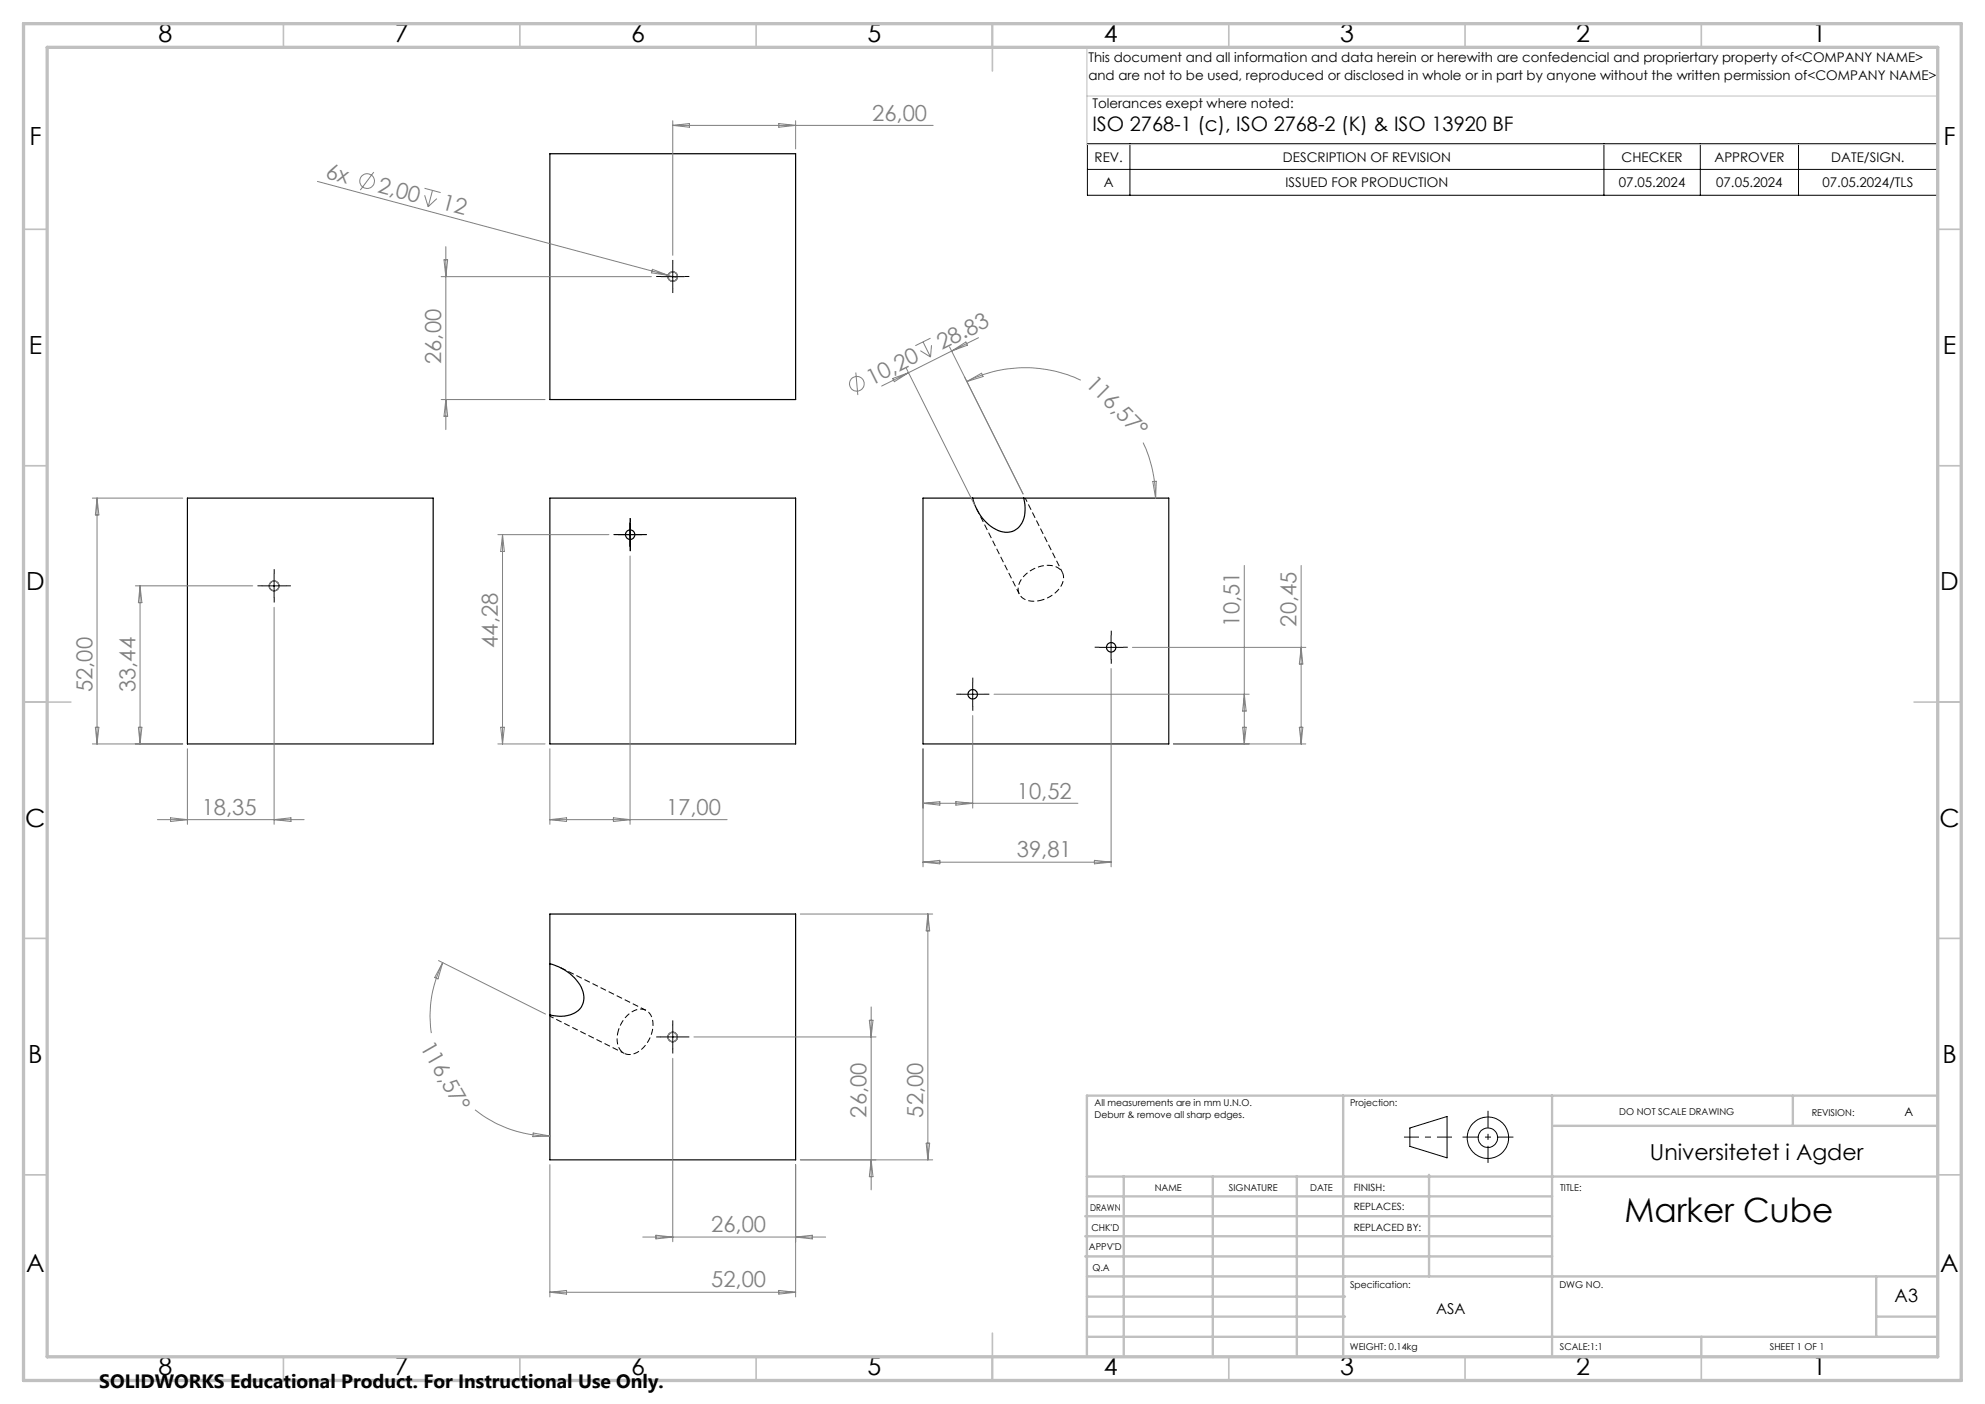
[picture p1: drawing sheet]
<svg xmlns="http://www.w3.org/2000/svg" width="420mm" height="297mm" viewBox="0 0 420 297" stroke-linecap="round" stroke-linejoin="round" font-family="sans-serif">
<g fill="none" stroke="#000" stroke-width=".25">
<path d="M116.3 32.5h52v52h-52zM39.7 105.4h52v52h-52zM116.3 105.4h52v52h-52zM205.8 105.4a9.4 9.4 0 0 0 6.5 7.1 3.9 3.9 0 0 0 4.6-4v-1.8l-.3-1.3M205.8 105.4h10.8M205.8 105.4h-10.5v52h52v-52h-30.7M116.3 203.9a9.8 9.8 0 0 1 7.1 5.9 3.8 3.8 0 0 1-3.4 5l-1.7 .2-2-.3M116.3 203.9v10.8M116.3 203.9v-10.5h52v52h-52v-30.7"/>
<circle cx="142.3" cy="58.5" r="1"/>
<circle cx="133.3" cy="113.1" r="1"/>
<circle cx="58" cy="124" r="1.02"/>
<circle cx="235.1" cy="136.9" r="1"/>
<circle cx="205.8" cy="146.9" r="1"/>
<circle cx="142.3" cy="219.4" r=".99"/>
</g>
<path d="M220.2 127a3.7 3.7 0 0 1-4.6-1.6 4.3 4.3 0 0 1 2.3-4.6 5.8 5.8 0 0 1 6.2-.5 2.97 2.97 0 0 1-.2 4.5 7.4 7.4 0 0 1-3.7 2.2M130.8 218.3a6 6 0 0 1 4.7-4.8 2.89 2.89 0 0 1 2.7 3.5 6.5 6.5 0 0 1-4.7 6.1 2.78 2.78 0 0 1-2.9-3.3l.2-1.5" fill="none" stroke="#000" stroke-width=".21" stroke-dasharray="1.3 .6" stroke-dashoffset=".5" stroke-linecap="butt"/>
<path d="M224.8 121.1l-7.9-15.7M116.3 215l15.8 7.8" fill="none" stroke="#000" stroke-width=".21" stroke-dasharray="1.3 .6" stroke-dashoffset=".4" stroke-linecap="butt"/>
<path d="M206.7 107.6l9 18.1M136.7 213.7l-18.1-9" fill="none" stroke="#000" stroke-width=".21" stroke-dasharray="1.3 .6" stroke-dashoffset=".1" stroke-linecap="butt"/>
<g fill="none" stroke="#808080" stroke-width=".21">
<path d="M67.2 38.4l74.2 19.8M79.1 36.4l-2.9 3.8M89.8 39.8l3.4 .9M142.3 25.5v28.5M142.3 26.5h55.1M142.3 26.5l3.6-.4v.8zM164.8 26.1l3.5 .4-3.5 .4zM168.3 25.5v6M89.9 41.3l.7 2.4M91.5 40.3l-.9 3.4M92.4 42l-1.8 1.7M93.3 58.5h44.5"/>
<path d="M93.9 55h.8l-.4 3.5zM94.3 52.2v38.7M138 57l3.4 1.2-3.6-.5zM141.4 58.2l1.9 .6M181.1 78.8l.4 4.8M191.8 77.9l14.4 28.9M192.2 78.8l-5.7 2.9M194.7 74.2l2.2 1.3M195.3 72.3l1.6 3.2M196.9 71.5l-3.2 1.6M197.1 73l-.2 2.5M200.9 73.4l15.6 31.1"/>
<path d="M201.4 74.3l-9.2 4.5M201.4 74.3l3-1.9 .3 .6zM207 71.4l-5.6 2.9M93.3 84.5h22M94.3 84.5l.4 3.5h-.8zM188.9 80.1l3.3-1.3-3 1.9zM204.6 80.7l3.1-1.8 .3 .8zM228.7 80.4a27.5 27.5 0 0 0-24.1 .3M241.9 93.6a27.6 27.6 0 0 1 2.6 11.8M19.5 105.4h19.2M20.5 105.4v52M20.5 105.4l.4 3.5h-.7z"/>
<path d="M105.3 113.1h23.5M106.3 113.1v44.3M106.3 113.1l.4 3.6h-.8zM133.3 117.6v56.8M243.9 101.8h.8l-.2 3.6zM263.3 119.6v37.8M275.3 119.6v37.8M28.6 123.9h24.9M29.6 123.9v33.5M29.6 123.9l.4 3.6h-.7zM58 128.5v45.9M239.6 136.9h36.7"/>
<path d="M275.3 136.9l.4 3.6h-.8zM19.5 157.4h19.2M20.2 153.8h.7l-.4 3.6zM29.3 153.8h.7l-.4 3.6zM39.7 158.4v16M105.3 157.4h10M105.9 153.8h.8l-.4 3.6zM116.3 158.4v16M195.3 158.4v25M205.8 151.4v19.6M210.3 146.9h54M235.1 141.4v42"/>
<path d="M248.3 157.4h28M262.9 153.8h.8l-.4 3.6zM263.3 146.9l.4 3.5h-.8zM274.9 153.8h.8l-.4 3.6zM33.3 173.4h31M36.1 173l3.6 .4-3.6 .4zM58 173.4l3.6-.4v.8zM116.3 173.4h37.5M116.3 173.4l3.6-.4v.8zM129.8 173l3.5 .4-3.5 .4zM195.3 169.9l3.6-.3v.7zM195.3 169.9h32.8"/>
<path d="M202.2 169.6l3.6 .3-3.6 .4zM169.3 193.4h28M195.3 182.4h39.8M195.3 182.4l3.6-.4v.7zM196.3 193.4v52M196.3 193.4l.4 3.5h-.7zM231.6 182l3.5 .4-3.5 .3zM92.8 203.2l22.6 11.3M93.7 203.7a25 25 0 0 0-2.4 14.8M93.7 203.7l-1 3.4-.7-.3zM146.8 219.4h38.5M183.9 215.8h.8l-.4 3.6z"/>
<path d="M184.3 213v38.7M100.5 234.8a25.2 25.2 0 0 0 15.8 5.5M112.8 239.7l3.5 .6-3.6 .1zM142.3 223.9v38.8M116.3 246.4v28M168.3 246.4v28M169.3 245.4h28M184.3 245.4l.4 3.5h-.8zM196 241.8h.7l-.4 3.6zM116.3 273.4l3.6-.4v.8zM116.3 273.4h52M136 261.7h38.7"/>
<path d="M138.8 261.3l3.5 .4-3.5 .4zM164.8 273l3.5 .4-3.5 .4zM168.3 261.7l3.6-.4v.8z"/>
<circle cx="77.7" cy="38.3" r="1.56"/>
<circle cx="181.3" cy="81.2" r="1.56"/>
</g>
<g fill="none" stroke="#000" stroke-width=".21">
<path d="M230.1 30.4h179.8v10.9h-179.8zM230.1 35.8h179.8M239.1 30.4v10.9M339.4 30.4v10.9M359.8 30.4v10.9M380.5 30.4v10.9M139.8 58.5h5M142.3 56v5M130.8 113.1h5M133.3 110.6v5M55.5 123.9h5M58 121.5v4.9"/>
<path d="M232.6 136.9h5M235.1 134.4v5M203.3 146.9h5M205.8 144.4v5M139.8 219.4h5M142.3 216.9v5M298.3 238.6l7.9-2.4v8.7l-7.9-2.4z"/>
<circle cx="314.8" cy="240.7" r="2.07"/>
<circle cx="314.8" cy="240.7" r="4.4"/>
</g>
<g fill="none" stroke="#808080" stroke-width=".25">
<circle cx="142.3" cy="58.5" r="1.01"/>
<circle cx="142.3" cy="58.5" r="1"/>
<circle cx="58" cy="123.9" r="1.02"/>
<circle cx="142.3" cy="219.4" r="1.01"/>
<circle cx="142.3" cy="219.4" r="1"/>
</g>
<g fill="none" stroke="#000" stroke-width=".21" stroke-dasharray="15.2 1.3 1.3 1.3" stroke-linecap="butt">
<path d="M139.8 58.5h-1M142.3 56v-1M144.8 58.5h1M142.3 61v1M130.8 113.1h-1M133.3 110.6v-1M133.3 115.6v1M135.8 113.1h1M55.5 123.9h-1M58 121.4v-1M58 126.4v1.1M60.5 123.9h1"/>
<path d="M232.6 136.9h-1M235.1 134.4v-1M235.1 139.4v1M237.6 136.9h1M203.3 146.9h-1M205.8 144.4v-1M205.8 149.4v1M208.3 146.9h1M139.8 219.4h-1M142.3 216.9v-1M144.8 219.4h1M142.3 221.9v1"/>
</g>
<path d="M297.1 240.5h10.1" fill="none" stroke="#000" stroke-width=".21" stroke-dasharray="15.2 1.3 1.3 1.3" stroke-dashoffset="12.1" stroke-linecap="butt"/>
<path d="M314.8 235v11" fill="none" stroke="#000" stroke-width=".21" stroke-dasharray="15.2 1.3 1.3 1.3" stroke-dashoffset="11.6" stroke-linecap="butt"/>
<path d="M309.5 240.5h10.7" fill="none" stroke="#000" stroke-width=".21" stroke-dasharray="15.2 1.3 1.3 1.3" stroke-dashoffset="11.8" stroke-linecap="butt"/>
<path d="M230 10v20.6h180M230.5 10h179.5v33M230 20.3h180" fill="none" stroke="#c0c0c0" stroke-width=".21"/>
<g fill="none" stroke="#c0c0c0" stroke-width=".35">
<path d="M60 5v5M110 5v5M160 5v5M210 5v10M260 5v5M310 5v5M360 5v5M5 48.5h5M410 48.5h5M5 98.5h5M410 98.5h5M5 148.5h10"/>
<path d="M405 148.5h10M5 198.5h5M410 198.5h5M5 248.5h5M410 248.5h5M60 287v5M110 287v5M160 287v5M210 282v10M260 287v5M310 287v5M360 287v5"/>
</g>
<g fill="none" stroke="#c0c0c0" stroke-width=".5">
<path d="M284.2 231.8v55.2M328.4 231.8v55.2M328.8 238.2h81.2M379.3 231.8v6.4M410 231.8h-180v55.2M229.6 257.3h98.8M230 248.9h179.6M230 253.1h98.4M237.8 248.8v38.2M256.6 248.9v38.2M274.4 248.8v38.2M302.4 248.5v21.5"/>
<path d="M229.6 265.8h98.8M229.6 261.5h98.8M230 278.5h54.6M230 274.3h54.6M230 270h180M397 278.5h13M397 270v12.8M230 282.8h180M360 282.8v4.2"/>
</g>
<path d="M5 5h410v287h-410zM10 10h400v277h-400z" fill="none" stroke="#c0c0c0" stroke-width=".7"/>
<text font-size="7.1" x="343.7" y="258.5">Marker Cube</text>
<g font-size="5.3">
<text x="33.5" y="8.9">8</text>
<text x="83.5" y="8.9">7</text>
<text x="133.5" y="8.9">6</text>
<text x="183.5" y="8.9">5</text>
<text x="233.5" y="8.9">4</text>
<text x="283.5" y="8.9">3</text>
<text x="333.5" y="8.9">2</text>
<text x="383.5" y="8.9">1</text>
<text x="6.2" y="30.7">F</text>
<text x="411.2" y="30.7">F</text>
<text x="6.1" y="74.9">E</text>
<text x="411.1" y="74.9">E</text>
<text x="5.5" y="124.9">D</text>
<text x="410.5" y="124.9">D</text>
<text x="5.3" y="174.9">C</text>
<text x="410.3" y="174.9">C</text>
<text x="6" y="224.9">B</text>
<text x="411" y="224.9">B</text>
<text x="5.5" y="269.2">A</text>
<text x="410.5" y="269.2">A</text>
<text x="33.5" y="290.9">8</text>
<text x="83.5" y="290.9">7</text>
<text x="133.5" y="290.9">6</text>
<text x="183.5" y="290.9">5</text>
<text x="233.5" y="290.9">4</text>
<text x="283.5" y="290.9">3</text>
<text x="333.5" y="290.9">2</text>
<text x="383.5" y="290.9">1</text>
</g>
<g font-size="4.7" fill="#808080">
<text x="184.5" y="25.5">26,00</text>
<text x="68.7" y="37.7" transform="rotate(15 68.7 37.7)">6x</text>
<text x="79.7" y="40.6" transform="rotate(15 79.7 40.6)">2,00</text>
<text x="93.3" y="44.2" transform="rotate(15 93.3 44.2)">12</text>
<text x="93.3" y="77" transform="rotate(-90 93.3 77)">26,00</text>
<text x="199.3" y="74.1" transform="rotate(-27 199.3 74.1)">28.83</text>
<text x="184.4" y="81.6" transform="rotate(-27 184.4 81.6)">10,20</text>
<text x="229.5" y="81.4" transform="rotate(45 229.5 81.4)">116,57°</text>
<text x="105.3" y="137.1" transform="rotate(-90 105.3 137.1)">44,28</text>
<text x="262.3" y="132.5" transform="rotate(-90 262.3 132.5)">10,51</text>
<text x="274.3" y="132.5" transform="rotate(-90 274.3 132.5)">20,45</text>
<text x="19.6" y="146.4" transform="rotate(-90 19.6 146.4)">52,00</text>
<text x="28.7" y="146.4" transform="rotate(-90 28.7 146.4)">33,44</text>
<text x="42.7" y="172.4">18,35</text>
<text x="140.9" y="172.4">17,00</text>
<text x="215.1" y="168.9">10,52</text>
<text x="215.1" y="181.3">39,81</text>
<text x="88.8" y="221.4" transform="rotate(60 88.8 221.4)">116,57°</text>
<text x="183.3" y="236.4" transform="rotate(-90 183.3 236.4)">26,00</text>
<text x="195.3" y="236.4" transform="rotate(-90 195.3 236.4)">52,00</text>
<text x="150.5" y="260.7">26,00</text>
<text x="150.5" y="272.3">52,00</text>
</g>
<text font-size="4.7" x="349.1" y="245.3">Universitetet i Agder</text>
<text font-size="4.2" x="231.1" y="27.8">ISO 2768-1 (c), ISO 2768-2 (K) &amp; ISO 13920 BF</text>
<text font-size="4.1" x="21" y="293.7">SOLIDWORKS Educational Product. For Instructional Use Only.</text>
<text font-size="3.9" x="400.9" y="275.5">A3</text>
<text font-size="3.2" x="303.9" y="277.9">ASA</text>
<g font-size="2.8">
<text x="230.3" y="13.1">This document and all information and data herein or herewith are confedencial and propriertary property of&lt;COMPANY NAME&gt;</text>
<text x="230.3" y="16.9">and are not to be used, reproduced or disclosed in whole or in part by anyone without the written permission of&lt;COMPANY NAME&gt;</text>
<text x="231.1" y="22.8">Tolerances exept where noted:</text>
<text x="231.6" y="34.2">REV.</text>
<text x="271.5" y="34.2">DESCRIPTION OF REVISION</text>
<text x="343.1" y="34.2">CHECKER</text>
<text x="362.8" y="34.2">APPROVER</text>
<text x="387.5" y="34.2">DATE/SIGN.</text>
<text x="233.6" y="39.6">A</text>
<text x="272" y="39.6">ISSUED FOR PRODUCTION</text>
<text x="342.5" y="39.6">07.05.2024</text>
<text x="363.1" y="39.6">07.05.2024</text>
<text x="385.6" y="39.6">07.05.2024/TLS</text>
</g>
<text font-size="2.5" x="402.9" y="236.1">A</text>
<g font-size="2.1">
<text x="286.4" y="251.9">FINISH:</text>
<text x="286.5" y="256">REPLACES:</text>
<text x="286.5" y="260.4">REPLACED BY:</text>
</g>
<g font-size="2">
<text x="231.6" y="234">All measurements are in mm U.N.O.</text>
<text x="285.6" y="234">Projection:</text>
<text x="231.6" y="236.5">Deburr &amp; remove all sharp edges.</text>
<text x="342.6" y="236">DO NOT SCALE DRAWING</text>
<text x="383.3" y="236.2">REVISION:</text>
<text x="244.3" y="252">NAME</text>
<text x="260" y="251.9">SIGNATURE</text>
<text x="277.2" y="251.9">DATE</text>
<text x="330.1" y="251.9">TITLE:</text>
<text x="230.6" y="256.1">DRAWN</text>
<text x="230.9" y="260.3">CHK'D</text>
<text x="230.4" y="264.4">APPV'D</text>
<text x="231.1" y="268.8">Q.A</text>
<text x="285.6" y="272.5">Specification:</text>
<text x="330" y="272.5">DWG NO.</text>
<text x="285.6" y="285.5">WEIGHT: 0.14kg</text>
<text x="330.1" y="285.6">SCALE:1:1</text>
<text x="374.5" y="285.6">SHEET 1 OF 1</text>
</g>
</svg>
